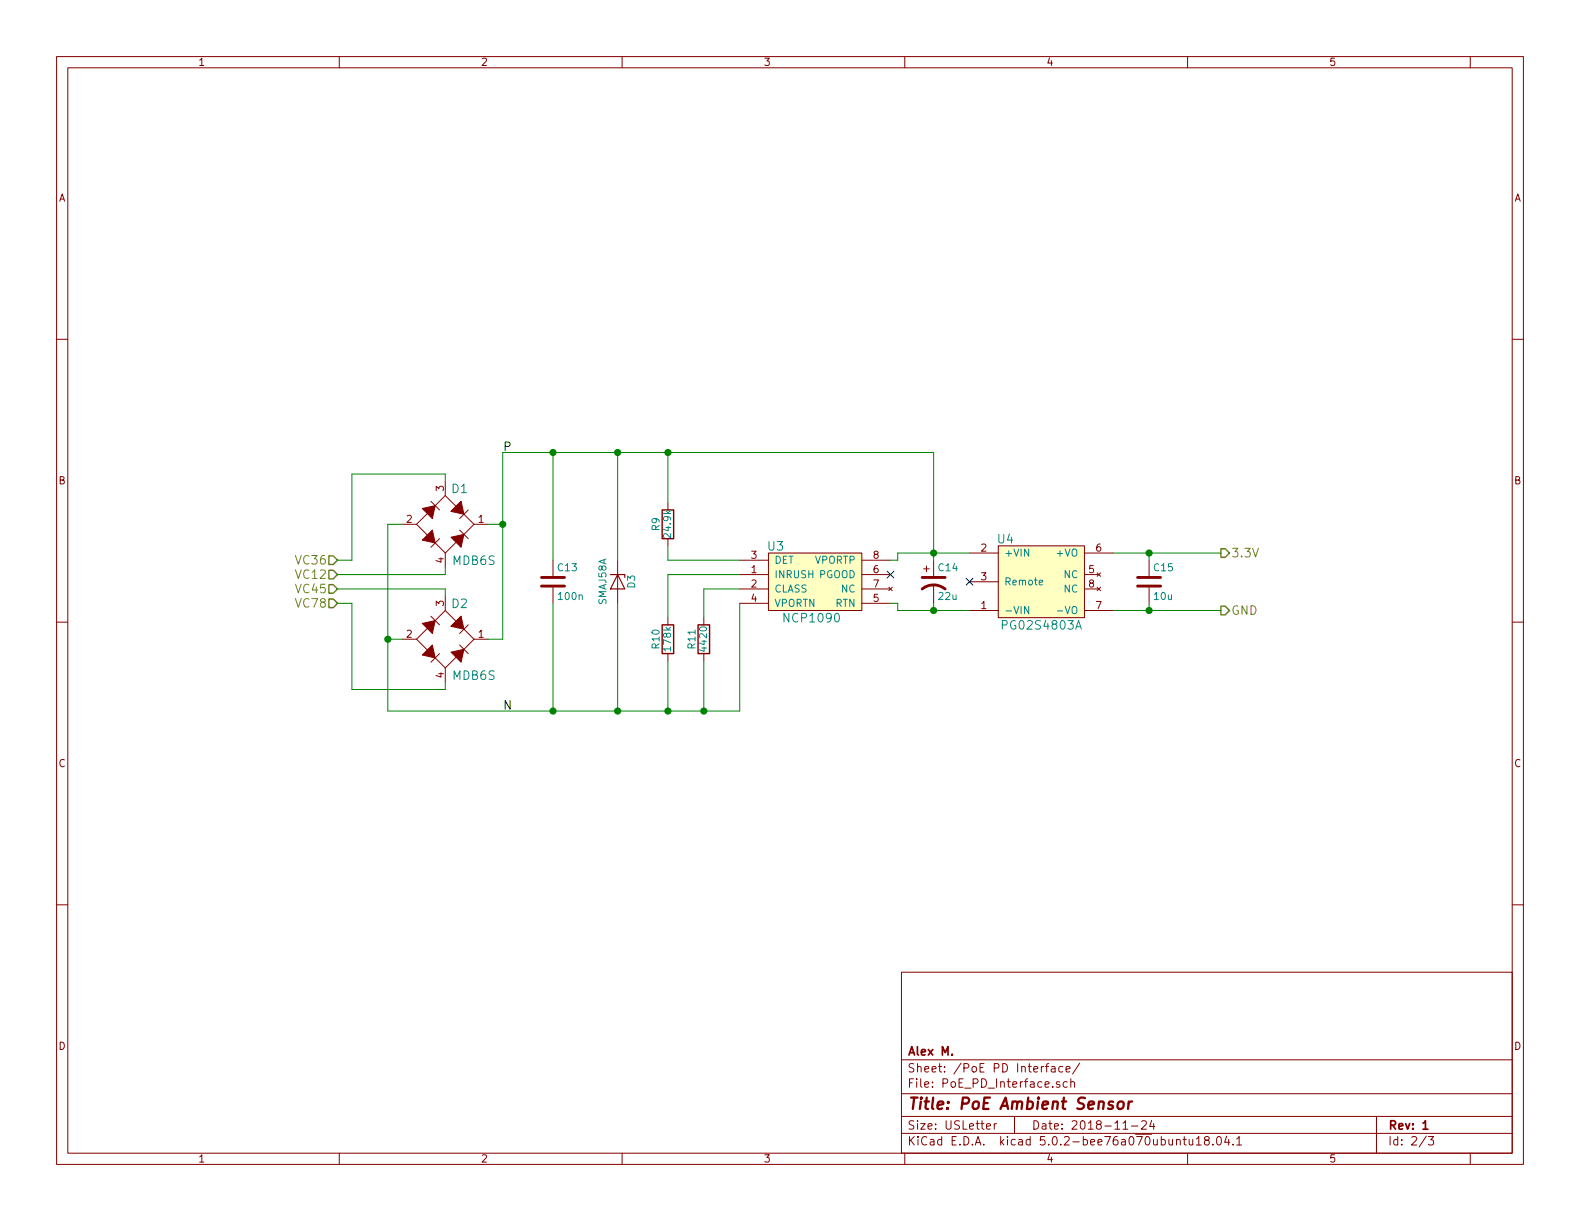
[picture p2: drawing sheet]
EESchema Schematic File Version 4
LIBS:AmbientSensor-cache
EELAYER 26 0
EELAYER END
$Descr USLetter 11000 8500
encoding utf-8
Sheet 2 3
Title "PoE Ambient Sensor"
Date "2018-11-24"
Rev "1"
Comp "Alex M."
Comment1 ""
Comment2 ""
Comment3 ""
Comment4 ""
$EndDescr
Text HLabel 2350 4000 0    60   Input ~ 0
VC12
Text HLabel 2350 3900 0    60   Input ~ 0
VC36
Text HLabel 2350 4100 0    60   Input ~ 0
VC45
Text HLabel 2350 4200 0    60   Input ~ 0
VC78
Text HLabel 8500 4250 2    60   Output ~ 0
GND
$Comp
L Device:D_Zener D3
U 1 1
P 4300 4050
F 0 "D3" H 4300 4150 50  0000 C CNN
F 1 "SMAJ58A" H 4300 3950 50  0000 C CNN
F 2 "Diodes_SMD:D_SMA" H 4300 4050 50  0001 C CNN
F 3 "http://www.vishay.com/docs/88390/smaj50a.pdf" H 4300 4050 50  0001 C CNN
F 4 "SMAJ58A-E3/61GICT-ND" H 4300 4050 60  0001 C CNN "DigiKey Part Number"
	1    4300 4050
	0    1    1    0   
$EndComp
$Comp
L Device:C C13
U 1 1
P 3850 4050
F 0 "C13" H 3875 4150 50  0000 L CNN
F 1 "100n" H 3875 3950 50  0000 L CNN
F 2 "Capacitors_SMD:C_0805" H 3888 3900 50  0001 C CNN
F 3 "http://www.samsungsem.com/kr/support/library/product-catalog/mlcc.jsp" H 3850 4050 50  0001 C CNN
F 4 "1276-6840-1-ND" H 3850 4050 60  0001 C CNN "DigiKey Part Number"
	1    3850 4050
	1    0    0    -1  
$EndComp
$Comp
L AmbientSensor-rescue:MDB6S-AlexComponents D1
U 1 1
P 3100 3650
F 0 "D1" V 2850 3750 60  0000 C CNN
F 1 "MDB6S" V 3350 3850 60  0000 C CNN
F 2 "AlexComponents:Micro-DIP-4" H 3150 3100 60  0001 L CNN
F 3 "https://www.fairchildsemi.com/datasheets/MD/MDB10S.pdf" H 3150 3300 60  0001 L CNN
F 4 "MDB6SFSCT-ND" H 3150 3200 60  0001 L CNN "DigiKey Part Number"
	1    3100 3650
	0    1    1    0   
$EndComp
$Comp
L AmbientSensor-rescue:MDB6S-AlexComponents D2
U 1 1
P 3100 4450
F 0 "D2" V 2850 4550 60  0000 C CNN
F 1 "MDB6S" V 3350 4650 60  0000 C CNN
F 2 "AlexComponents:Micro-DIP-4" H 3150 3900 60  0001 L CNN
F 3 "https://www.fairchildsemi.com/datasheets/MD/MDB10S.pdf" H 3150 4100 60  0001 L CNN
F 4 "MDB6SFSCT-ND" H 3150 4000 60  0001 L CNN "DigiKey Part Number"
	1    3100 4450
	0    1    1    0   
$EndComp
$Comp
L AmbientSensor-rescue:NCP1090-AlexComponents U3
U 1 1
P 5650 4050
F 0 "U3" H 5400 4300 60  0000 C CNN
F 1 "NCP1090" H 5650 3800 60  0000 C CNN
F 2 "Housings_SOIC:SOIC-8_3.9x4.9mm_Pitch1.27mm" H 5650 3700 60  0001 C CNN
F 3 "http://www.onsemi.com/pub/Collateral/NCP1090-D.PDF" H 5650 3600 60  0001 C CNN
F 4 "NCP1090DGOS-ND" H 5650 3500 60  0001 C CNN "DigiKey Part Number"
	1    5650 4050
	1    0    0    -1  
$EndComp
$Comp
L Device:R R10
U 1 1
P 4650 4450
F 0 "R10" V 4730 4450 50  0000 C CNN
F 1 "178k" V 4650 4450 50  0000 C CNN
F 2 "Resistors_SMD:R_0603" V 4580 4450 50  0001 C CNN
F 3 "" H 4650 4450 50  0000 C CNN
F 4 "311-178KHRCT-ND" V 4650 4450 60  0001 C CNN "DigiKey Part Number"
	1    4650 4450
	-1   0    0    1   
$EndComp
$Comp
L Device:R R11
U 1 1
P 4900 4450
F 0 "R11" V 4980 4450 50  0000 C CNN
F 1 "4420" V 4900 4450 50  0000 C CNN
F 2 "Resistors_SMD:R_0603" V 4830 4450 50  0001 C CNN
F 3 "" H 4900 4450 50  0000 C CNN
F 4 "311-4.42KHRCT-ND " V 4900 4450 60  0001 C CNN "DigiKey Part Number"
	1    4900 4450
	-1   0    0    1   
$EndComp
$Comp
L Device:R R9
U 1 1
P 4650 3650
F 0 "R9" V 4730 3650 50  0000 C CNN
F 1 "24.9k" V 4650 3650 50  0000 C CNN
F 2 "Resistors_SMD:R_0603" V 4580 3650 50  0001 C CNN
F 3 "" H 4650 3650 50  0000 C CNN
F 4 "311-24.9KHRCT-ND " V 4650 3650 60  0001 C CNN "DigiKey Part Number"
	1    4650 3650
	-1   0    0    1   
$EndComp
$Comp
L Device:CP1 C14
U 1 1
P 6500 4050
F 0 "C14" H 6525 4150 50  0000 L CNN
F 1 "22u" H 6525 3950 50  0000 L CNN
F 2 "Capacitors_THT:CP_Radial_D5.0mm_P2.00mm" H 6500 4050 50  0001 C CNN
F 3 "" H 6500 4050 50  0000 C CNN
F 4 "493-12798-1-ND" H 6500 4050 60  0001 C CNN "DigiKey Part Number"
	1    6500 4050
	1    0    0    -1  
$EndComp
$Comp
L AmbientSensor-rescue:PG02S4805A-AlexComponents U4
U 1 1
P 7250 4050
F 0 "U4" H 7000 4350 60  0000 C CNN
F 1 "PG02S4803A" H 7250 3750 60  0000 C CNN
F 2 "AlexComponents:PG02S" H 6850 3200 60  0001 L CNN
F 3 "http://www.deltaww.com/filecenter/products/download/01/0102/datasheet/DS_PG02S.pdf" H 6250 3550 60  0001 L CNN
F 4 "941-1185-ND" H 6950 3650 60  0001 L CNN "DigiKey Part Number"
	1    7250 4050
	1    0    0    -1  
$EndComp
NoConn ~ 6200 4000
NoConn ~ 6750 4050
Wire Wire Line
	3500 3650 3400 3650
Connection ~ 3500 3650
Connection ~ 2700 4450
Wire Wire Line
	3100 4150 3100 4100
Wire Wire Line
	3100 4000 3100 3950
Wire Wire Line
	3100 4750 3100 4800
Wire Wire Line
	3100 3350 3100 3300
Wire Wire Line
	3100 3300 2450 3300
Wire Wire Line
	2450 3300 2450 3900
Wire Wire Line
	2450 3900 2350 3900
Wire Wire Line
	2350 4000 3100 4000
Wire Wire Line
	3100 4800 2450 4800
Wire Wire Line
	2450 4800 2450 4200
Wire Wire Line
	2450 4200 2350 4200
Wire Wire Line
	3100 4100 2350 4100
Wire Wire Line
	2800 4450 2700 4450
Wire Wire Line
	3500 4450 3400 4450
Wire Wire Line
	2800 3650 2700 3650
Wire Wire Line
	2700 3650 2700 4450
Wire Wire Line
	3850 4950 3850 4200
Wire Wire Line
	3500 3150 3500 3650
Wire Wire Line
	3500 3150 3850 3150
Wire Wire Line
	3850 3150 3850 3900
Connection ~ 3850 3150
Connection ~ 3850 4950
Wire Wire Line
	5150 4950 5150 4200
Connection ~ 4300 4950
Wire Wire Line
	5150 4100 4900 4100
Wire Wire Line
	4900 4100 4900 4300
Wire Wire Line
	5150 4000 4650 4000
Wire Wire Line
	4650 4000 4650 4300
Wire Wire Line
	5150 3900 4650 3900
Wire Wire Line
	4650 3900 4650 3800
Wire Wire Line
	4650 3150 4650 3500
Connection ~ 4300 3150
Wire Wire Line
	4900 4950 4900 4600
Connection ~ 4900 4950
Wire Wire Line
	4650 4950 4650 4600
Connection ~ 4650 4950
Connection ~ 4650 3150
Wire Wire Line
	6200 4200 6250 4200
Wire Wire Line
	6250 4200 6250 4250
Wire Wire Line
	6250 4250 6500 4250
Connection ~ 6500 4250
Wire Wire Line
	6250 3850 6500 3850
Wire Wire Line
	6250 3850 6250 3900
Wire Wire Line
	6250 3900 6200 3900
Wire Wire Line
	6500 3150 6500 3850
Connection ~ 6500 3850
Connection ~ 8000 3850
Wire Wire Line
	8000 4200 8000 4250
Connection ~ 8000 4250
Text HLabel 8500 3850 2    60   Output ~ 0
3.3V
$Comp
L Device:C C15
U 1 1
P 8000 4050
F 0 "C15" H 8025 4150 50  0000 L CNN
F 1 "10u" H 8025 3950 50  0000 L CNN
F 2 "Capacitors_SMD:C_0805" H 8038 3900 50  0001 C CNN
F 3 "" H 8000 4050 50  0000 C CNN
F 4 "1276-6456-1-ND" H 8000 4050 60  0001 C CNN "DigiKey Part Number"
	1    8000 4050
	1    0    0    -1  
$EndComp
Wire Wire Line
	2700 4950 3850 4950
Wire Wire Line
	6500 4250 6500 4200
Wire Wire Line
	7750 3850 8000 3850
Wire Wire Line
	8000 3850 8000 3900
Wire Wire Line
	7750 4250 8000 4250
Text Label 3500 3150 0    60   ~ 0
P
Text Label 3500 4950 0    60   ~ 0
N
Wire Wire Line
	3500 3650 3500 4450
Wire Wire Line
	2700 4450 2700 4950
Wire Wire Line
	3850 3150 4300 3150
Wire Wire Line
	3850 4950 4300 4950
Wire Wire Line
	4300 4950 4650 4950
Wire Wire Line
	4300 3150 4650 3150
Wire Wire Line
	4900 4950 5150 4950
Wire Wire Line
	4650 4950 4900 4950
Wire Wire Line
	4650 3150 6500 3150
Wire Wire Line
	6500 4250 6750 4250
Wire Wire Line
	6500 3850 6750 3850
Wire Wire Line
	6500 3850 6500 3900
Wire Wire Line
	8000 3850 8500 3850
Wire Wire Line
	8000 4250 8500 4250
Wire Wire Line
	4300 3150 4300 3900
Wire Wire Line
	4300 4200 4300 4950
$EndSCHEMATC
